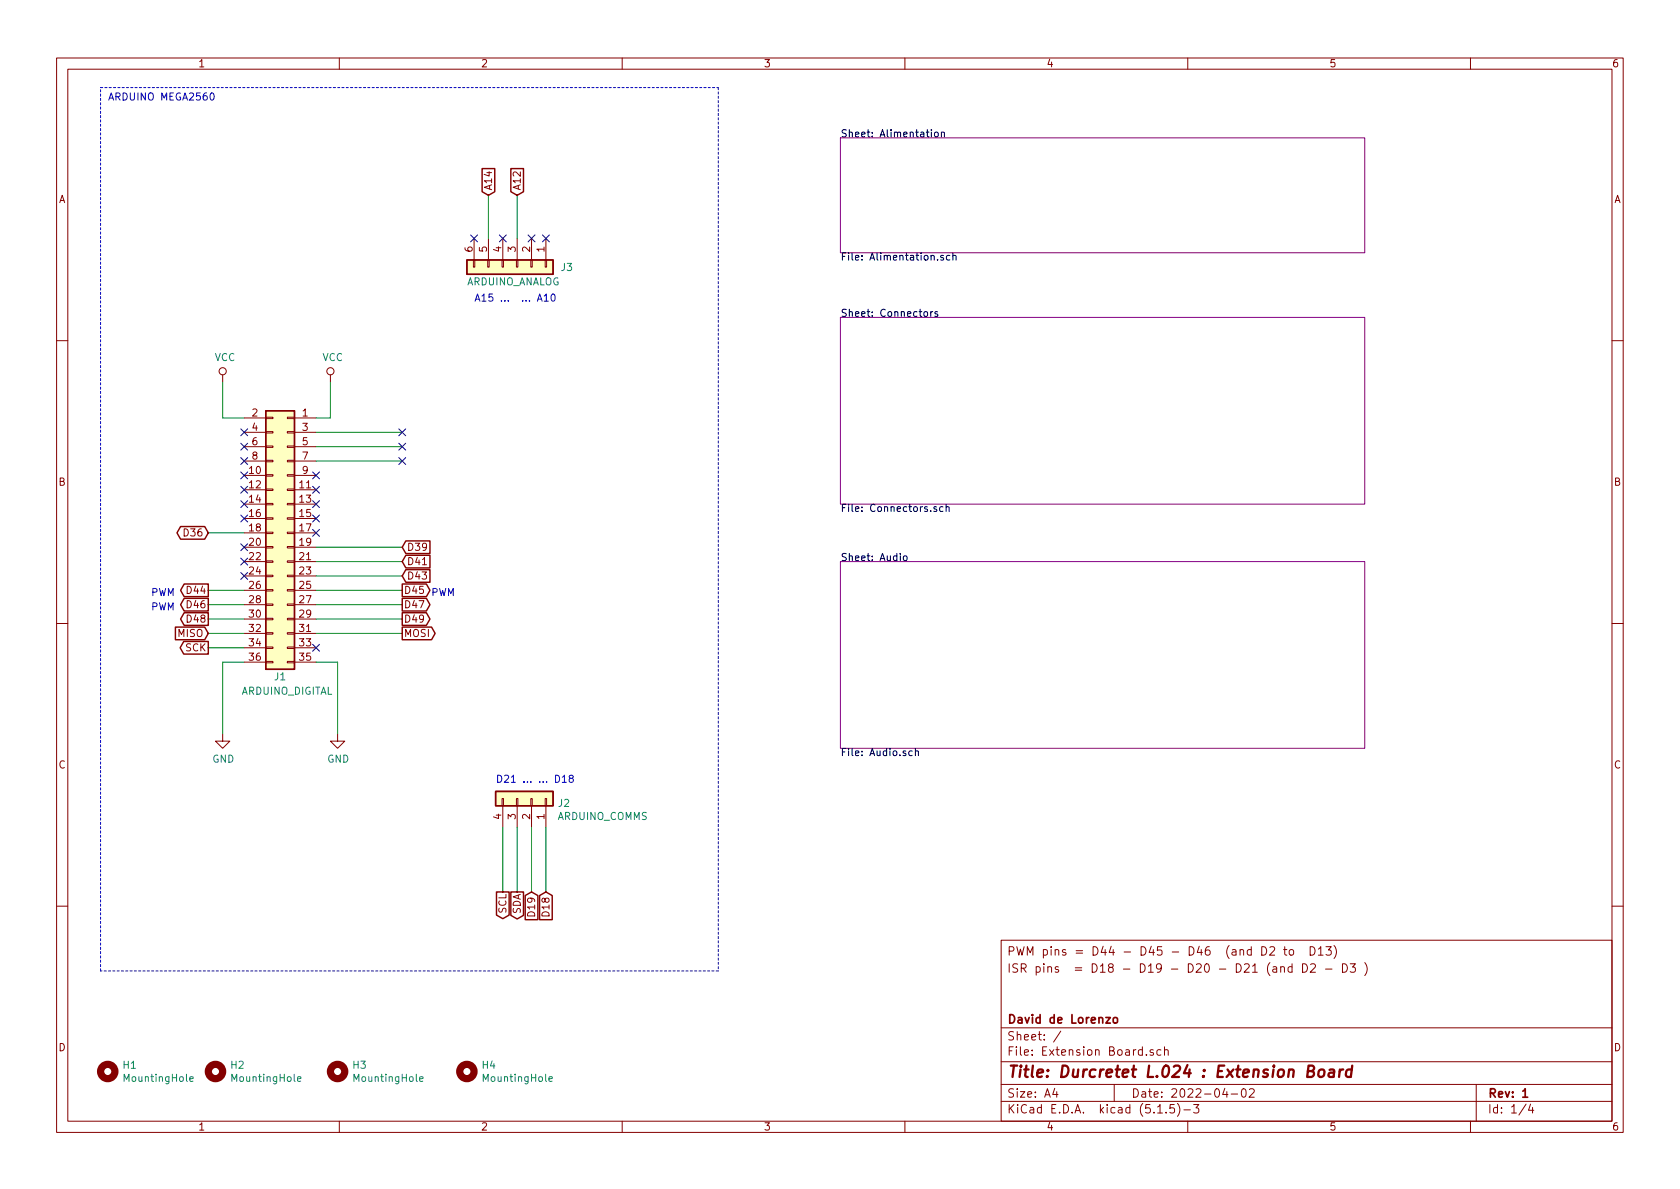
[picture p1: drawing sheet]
EESchema Schematic File Version 4
EELAYER 30 0
EELAYER END
$Descr A4 11693 8268
encoding utf-8
Sheet 1 4
Title "Durcretet L.024 : Extension Board"
Date "2022-04-02"
Rev "1"
Comp "David de Lorenzo"
Comment1 ""
Comment2 ""
Comment3 "ISR pins  = D18 - D19 - D20 - D21 (and D2 - D3 )"
Comment4 "PWM pins = D44 - D45 - D46  (and D2 to  D13)"
$EndDescr
Wire Notes Line
	700  600  5000 600 
Wire Notes Line
	5000 600  5000 6750
Wire Notes Line
	5000 6750 700  6750
Wire Notes Line
	700  6750 700  600 
Text Notes 750  700  0    50   ~ 0
ARDUINO MEGA2560
$Comp
L power:VCC #PWR02
U 1 1
P 1550 2650
F 0 "#PWR02" H 1550 2500 50  0001 C CNN
F 1 "VCC" H 1567 2823 50  0000 C CNN
F 2 "" H 1550 2650 50  0001 C CNN
F 3 "" H 1550 2650 50  0001 C CNN
	1    1550 2650
	1    0    0    -1  
$EndComp
$Comp
L power:GND #PWR01
U 1 1
P 1550 5100
F 0 "#PWR01" H 1550 4850 50  0001 C CNN
F 1 "GND" H 1555 4927 50  0000 C CNN
F 2 "" H 1550 5100 50  0001 C CNN
F 3 "" H 1550 5100 50  0001 C CNN
	1    1550 5100
	1    0    0    -1  
$EndComp
Text GLabel 3500 6200 3    50   Output ~ 0
SCL
Text GLabel 3600 6200 3    50   Output ~ 0
SDA
Text GLabel 2800 4400 2    50   Output ~ 0
MOSI
Text GLabel 1450 4400 0    50   Input ~ 0
MISO
Text GLabel 1450 4500 0    50   Output ~ 0
SCK
Wire Wire Line
	2200 4400 2800 4400
Wire Wire Line
	2350 4600 2200 4600
Text GLabel 3400 1350 1    50   Input ~ 0
A14
Text GLabel 3600 1350 1    50   Input ~ 0
A12
Wire Wire Line
	3400 1650 3400 1350
Wire Wire Line
	3600 1650 3600 1350
Text GLabel 1450 4300 0    50   Output ~ 0
D48
Wire Wire Line
	2200 3000 2800 3000
Wire Wire Line
	2200 3100 2800 3100
Text GLabel 2800 4300 2    50   Output ~ 0
D49
Wire Wire Line
	2200 3200 2800 3200
NoConn ~ 1700 3200
NoConn ~ 1700 3300
NoConn ~ 1700 3400
NoConn ~ 2200 4500
Wire Wire Line
	2300 2900 2200 2900
NoConn ~ 1700 3000
NoConn ~ 1700 3100
NoConn ~ 3800 1650
NoConn ~ 3700 1650
NoConn ~ 3500 1650
NoConn ~ 3300 1650
Wire Wire Line
	3500 6200 3500 5750
Wire Wire Line
	3600 6200 3600 5750
Text GLabel 1450 4100 0    50   Output ~ 0
D44
Text GLabel 1450 4200 0    50   Output ~ 0
D46
Text GLabel 2800 4000 2    50   Input ~ 0
D43
Text GLabel 2800 3900 2    50   Input ~ 0
D41
Text GLabel 2800 3800 2    50   Input ~ 0
D39
$Comp
L Mechanical:MountingHole H1
U 1 1
P 750 7450
F 0 "H1" H 850 7496 50  0000 L CNN
F 1 "MountingHole" H 850 7405 50  0000 L CNN
F 2 "MountingHole:MountingHole_2.7mm_M2.5" H 750 7450 50  0001 C CNN
F 3 "~" H 750 7450 50  0001 C CNN
	1    750  7450
	1    0    0    -1  
$EndComp
$Comp
L Mechanical:MountingHole H2
U 1 1
P 1500 7450
F 0 "H2" H 1600 7496 50  0000 L CNN
F 1 "MountingHole" H 1600 7405 50  0000 L CNN
F 2 "MountingHole:MountingHole_2.7mm_M2.5" H 1500 7450 50  0001 C CNN
F 3 "~" H 1500 7450 50  0001 C CNN
	1    1500 7450
	1    0    0    -1  
$EndComp
Wire Wire Line
	1450 4100 1700 4100
Wire Wire Line
	1450 4200 1700 4200
Wire Wire Line
	1450 4400 1700 4400
Wire Wire Line
	1450 4500 1700 4500
Wire Wire Line
	1550 4600 1700 4600
NoConn ~ 1700 3500
Wire Wire Line
	1550 2900 1700 2900
NoConn ~ 1700 3600
NoConn ~ 2200 3400
Text Notes 3300 2100 0    50   ~ 0
A15 ...  ... A10
Text Notes 3450 5450 0    50   ~ 0
D21 ... ... D18
$Comp
L power:GND #PWR0106
U 1 1
P 2350 5100
F 0 "#PWR0106" H 2350 4850 50  0001 C CNN
F 1 "GND" H 2355 4927 50  0000 C CNN
F 2 "" H 2350 5100 50  0001 C CNN
F 3 "" H 2350 5100 50  0001 C CNN
	1    2350 5100
	1    0    0    -1  
$EndComp
Wire Wire Line
	1550 4600 1550 5100
Wire Wire Line
	2350 4600 2350 5100
$Comp
L power:VCC #PWR0107
U 1 1
P 2300 2650
F 0 "#PWR0107" H 2300 2500 50  0001 C CNN
F 1 "VCC" H 2317 2823 50  0000 C CNN
F 2 "" H 2300 2650 50  0001 C CNN
F 3 "" H 2300 2650 50  0001 C CNN
	1    2300 2650
	1    0    0    -1  
$EndComp
Wire Wire Line
	2300 2650 2300 2900
Wire Wire Line
	1550 2650 1550 2900
Text GLabel 3800 6200 3    50   Input ~ 0
D18
Text GLabel 3700 6200 3    50   Input ~ 0
D19
Wire Wire Line
	3700 5750 3700 6200
Wire Wire Line
	3800 5750 3800 6200
Text GLabel 1450 3700 0    50   BiDi ~ 0
D36
$Sheet
S 5850 950  3650 800 
U 624BFCA3
F0 "Alimentation" 50
F1 "Alimentation.sch" 50
$EndSheet
Text GLabel 2800 4100 2    50   Output ~ 0
D45
$Sheet
S 5850 2200 3650 1300
U 624DD375
F0 "Connectors" 50
F1 "Connectors.sch" 50
$EndSheet
$Sheet
S 5850 3900 3650 1300
U 6250A423
F0 "Audio" 50
F1 "Audio.sch" 50
$EndSheet
NoConn ~ 2200 3300
NoConn ~ 1700 4000
$Comp
L Mechanical:MountingHole H3
U 1 1
P 2350 7450
F 0 "H3" H 2450 7496 50  0000 L CNN
F 1 "MountingHole" H 2450 7405 50  0000 L CNN
F 2 "MountingHole:MountingHole_2.7mm_M2.5" H 2350 7450 50  0001 C CNN
F 3 "~" H 2350 7450 50  0001 C CNN
	1    2350 7450
	1    0    0    -1  
$EndComp
$Comp
L Mechanical:MountingHole H4
U 1 1
P 3250 7450
F 0 "H4" H 3350 7496 50  0000 L CNN
F 1 "MountingHole" H 3350 7405 50  0000 L CNN
F 2 "MountingHole:MountingHole_2.7mm_M2.5" H 3250 7450 50  0001 C CNN
F 3 "~" H 3250 7450 50  0001 C CNN
	1    3250 7450
	1    0    0    -1  
$EndComp
NoConn ~ 2200 3600
Wire Wire Line
	2200 4200 2800 4200
Wire Wire Line
	2800 4300 2200 4300
Wire Wire Line
	2800 4100 2200 4100
$Comp
L Connector_Generic:Conn_02x18_Odd_Even J1
U 1 1
P 2000 3700
F 0 "J1" H 2050 2700 50  0000 C CNN
F 1 "ARDUINO_DIGITAL" H 2000 2600 50  0000 C CNN
F 2 "Connector_PinHeader_2.54mm:PinHeader_2x18_P2.54mm_Vertical" H 2000 3700 50  0001 C CNN
F 3 "~" H 2000 3700 50  0001 C CNN
	1    2000 3700
	-1   0    0    -1  
$EndComp
Text GLabel 2800 4200 2    50   Output ~ 0
D47
Text Notes 3000 4150 0    50   ~ 0
PWM
Text Notes 1050 4150 0    50   ~ 0
PWM\n
Text Notes 1050 4250 0    50   ~ 0
PWM
NoConn ~ 2800 3000
NoConn ~ 2800 3100
NoConn ~ 2800 3200
Wire Wire Line
	2200 3800 2800 3800
Wire Wire Line
	2200 3900 2800 3900
Wire Wire Line
	2200 4000 2800 4000
NoConn ~ 2200 3700
NoConn ~ 2200 3500
$Comp
L Connector_Generic:Conn_01x06 J3
U 1 1
P 3600 1850
F 0 "J3" V 3600 2150 50  0000 L CNN
F 1 "ARDUINO_ANALOG" V 3700 1500 50  0000 L CNN
F 2 "Connector_PinHeader_2.54mm:PinHeader_1x06_P2.54mm_Vertical" H 3600 1850 50  0001 C CNN
F 3 "~" H 3600 1850 50  0001 C CNN
	1    3600 1850
	0    1    1    0   
$EndComp
Wire Wire Line
	1700 4300 1450 4300
NoConn ~ 1700 3900
Wire Wire Line
	1700 3700 1450 3700
NoConn ~ 1700 3800
$Comp
L Connector_Generic:Conn_01x04 J2
U 1 1
P 3700 5550
F 0 "J2" V 3664 5730 50  0000 L CNN
F 1 "ARDUINO_COMMS" V 3573 5730 50  0000 L CNN
F 2 "Connector_PinHeader_2.54mm:PinHeader_1x04_P2.54mm_Vertical" H 3700 5550 50  0001 C CNN
F 3 "~" H 3700 5550 50  0001 C CNN
	1    3700 5550
	0    1    -1   0   
$EndComp
$EndSCHEMATC
